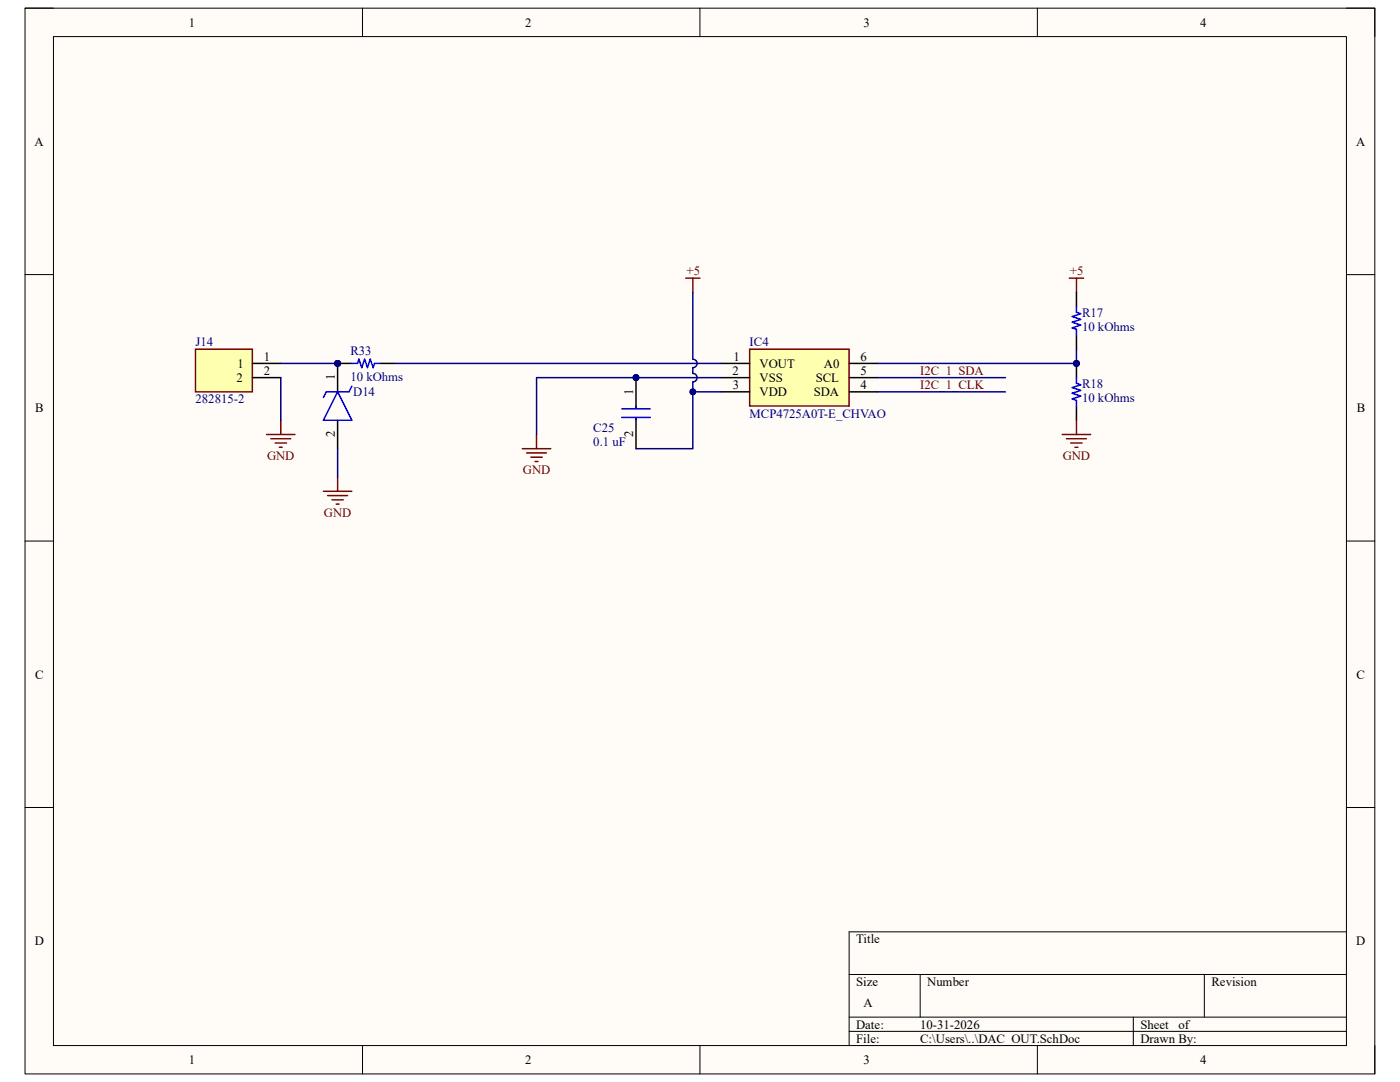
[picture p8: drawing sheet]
<svg xmlns="http://www.w3.org/2000/svg" width="279mm" height="216mm" viewBox="0 0 279 216" stroke-linecap="round" stroke-linejoin="round" font-family="sans-serif">
<path d="M5 1.6h269.4v212.7h-269.4z" fill-rule="evenodd" fill="#fffcf8"/>
<path d="M5 1.6h269.4v212.7h-269.4z" fill="none" stroke="#000" stroke-width=".2"/>
<path d="M10.7 7.3h258v201.3h-258z" fill-rule="evenodd" fill="#fffcf8"/>
<g fill="none" stroke="#000" stroke-width=".2">
<path d="M5 1.6h5.7M10.7 7.3h258v201.3h-258zM72.3 1.6v5.7M139.7 1.6v5.7M207 1.6v5.7M268.7 1.6h5.7v5.7M5 54.8h5.7M268.7 54.8h5.7M5 108h5.7M268.7 108h5.7M5 161.1h5.7M268.7 161.1h5.7"/>
<path d="M169.5 194.4h99.2M183.6 194.4v8.6M240.3 194.4v8.6M268.7 185.9h-99.2v22.7M72.3 208.6v5.7M139.7 208.6v5.7M169.5 203h99.2M169.5 205.8h99.2M207 208.6v5.7M226.2 203v5.6M274.4 208.6v5.7"/>
</g>
<path d="M39 69.7h11.4v8.5h-11.4z" fill-rule="evenodd" fill="#ffffb0"/>
<path d="M39 69.7h11.4v8.5h-11.4zM53.2 86.7h5.7M54 87.5h4M54.9 88.4h2.3M55.8 89.2h.5M56 83.9v2.8" fill="none" stroke="#800000" stroke-width=".3"/>
<path d="M50.4 72.5h5.6M50.4 75.4h5.6" fill="none" stroke="#000" stroke-width=".3"/>
<circle cx="67.4" cy="72.5" r=".57" fill="#000080"/>
<circle cx="67.4" cy="72.5" r=".57" fill="none" stroke="#000080" stroke-width=".2"/>
<path d="M67.4 72.5v5.7" fill="none" stroke="#000" stroke-width=".3"/>
<circle cx="67.4" cy="72.5" r=".57" fill="#000080"/>
<circle cx="67.4" cy="72.5" r=".57" fill="none" stroke="#000080" stroke-width=".2"/>
<path d="M67.4 83.9v5.6" fill="none" stroke="#000" stroke-width=".3"/>
<path d="M67.4 78.2l2.8 5.7h-5.7zM70.2 77.1l-.6 1.1h-4.5l-.6 1.1" fill="none" stroke="#00f" stroke-width=".3"/>
<path d="M64.5 98h5.7M65.4 98.9h4M66.2 99.7h2.3M67.4 95.2v2.8M67.1 100.6h.6" fill="none" stroke="#800000" stroke-width=".3"/>
<circle cx="67.4" cy="72.5" r=".57" fill="#000080"/>
<circle cx="67.4" cy="72.5" r=".57" fill="none" stroke="#000080" stroke-width=".2"/>
<path d="M67.4 72.5h2.8" fill="none" stroke="#000" stroke-width=".3"/>
<circle cx="67.4" cy="72.5" r=".57" fill="#000080"/>
<circle cx="67.4" cy="72.5" r=".57" fill="none" stroke="#000080" stroke-width=".2"/>
<path d="M75.9 72.5h2.8" fill="none" stroke="#000" stroke-width=".3"/>
<path d="M70.2 72.5h1.1l.3-.8 .6 1.7 .6-1.7 .5 1.7 .6-1.7 .6 1.7 .3-.9h1.1" fill="none" stroke="#00f" stroke-width=".3"/>
<path d="M149.6 69.7h19.9v11.3h-19.9z" fill-rule="evenodd" fill="#ffffb0"/>
<path d="M149.6 69.7h19.9v11.3h-19.9z" fill="none" stroke="#800000" stroke-width=".3"/>
<path d="M143.9 72.5h5.7M143.9 75.4h5.7M143.9 78.2h5.7M169.5 72.5h5.6M169.5 75.4h5.6M169.5 78.2h5.6" fill="none" stroke="#000" stroke-width=".3"/>
<circle cx="126.9" cy="75.4" r=".57" fill="#000080"/>
<circle cx="126.9" cy="75.4" r=".57" fill="none" stroke="#000080" stroke-width=".2"/>
<path d="M126.9 75.4v5.6" fill="none" stroke="#000" stroke-width=".3"/>
<circle cx="126.9" cy="75.4" r=".57" fill="#000080"/>
<circle cx="126.9" cy="75.4" r=".57" fill="none" stroke="#000080" stroke-width=".2"/>
<path d="M126.9 83.9v5.6" fill="none" stroke="#000" stroke-width=".3"/>
<path d="M124.1 81.6h5.7M124.1 83.3h5.7M126.9 81v.6M126.9 83.3v.6" fill="none" stroke="#00f" stroke-width=".3"/>
<path d="M104.2 89.5h5.7M105.1 90.4h4M105.9 91.2h2.3M106.8 92.1h.6M107.1 86.7v2.8" fill="none" stroke="#800000" stroke-width=".3"/>
<circle cx="214.8" cy="72.5" r=".57" fill="#000080"/>
<circle cx="214.8" cy="72.5" r=".57" fill="none" stroke="#000080" stroke-width=".2"/>
<path d="M214.8 72.5v2.9M214.8 81v2.9" fill="none" stroke="#000" stroke-width=".3"/>
<circle cx="214.8" cy="72.5" r=".57" fill="#000080"/>
<circle cx="214.8" cy="72.5" r=".57" fill="none" stroke="#000080" stroke-width=".2"/>
<path d="M214.8 61.2v1.1l.9 .3-1.7 .6 1.7 .5-1.7 .6 1.7 .6-1.7 .5 .8 .3v1.1M214.8 75.4v1.1l.9 .3-1.7 .5 1.7 .6-1.7 .6 1.7 .5-1.7 .6 .8 .3v1.1" fill="none" stroke="#00f" stroke-width=".3"/>
<path d="M136.8 55.5h2.9M138.3 55.5v2.8M213.4 55.5h2.8M214.8 55.5v2.8M212 86.7h5.7M212.8 87.5h4M213.7 88.4h2.3M214.5 89.2h.6M214.8 83.9v2.8" fill="none" stroke="#800000" stroke-width=".3"/>
<path d="M214.8 58.3v2.9M214.8 66.8v2.9" fill="none" stroke="#000" stroke-width=".3"/>
<path d="M56 72.5h11.4" fill="none" stroke="#000080" stroke-width=".3"/>
<circle cx="67.4" cy="72.5" r=".57" fill="#000080"/>
<circle cx="67.4" cy="72.5" r=".57" fill="none" stroke="#000080" stroke-width=".2"/>
<path d="M56 75.4v8.5M126.9 75.4h17M67.4 89.5v5.7" fill="none" stroke="#000080" stroke-width=".3"/>
<circle cx="126.9" cy="75.4" r=".57" fill="#000080"/>
<circle cx="126.9" cy="75.4" r=".57" fill="none" stroke="#000080" stroke-width=".2"/>
<path d="M143.9 78.2h-5.6v11.3h-11.4" fill="none" stroke="#000080" stroke-width=".3"/>
<circle cx="138.3" cy="78.2" r=".57" fill="#000080"/>
<circle cx="138.3" cy="78.2" r=".57" fill="none" stroke="#000080" stroke-width=".2"/>
<path d="M126.9 75.4h-19.8v11.3" fill="none" stroke="#000080" stroke-width=".3"/>
<circle cx="126.9" cy="75.4" r=".57" fill="#000080"/>
<circle cx="126.9" cy="75.4" r=".57" fill="none" stroke="#000080" stroke-width=".2"/>
<path d="M138.3 58.3v13.4a.85 .85 0 0 1 .8 .8 .85 .85 0 0 1-.8 .9v1.1a.85 .85 0 0 1 .8 .9 .85 .85 0 0 1-.8 .8v2M78.7 72.5h65.2" fill="none" stroke="#000080" stroke-width=".3"/>
<circle cx="138.3" cy="78.2" r=".57" fill="#000080"/>
<circle cx="138.3" cy="78.2" r=".57" fill="none" stroke="#000080" stroke-width=".2"/>
<path d="M175.1 72.5h39.7" fill="none" stroke="#000080" stroke-width=".3"/>
<circle cx="214.8" cy="72.5" r=".57" fill="#000080"/>
<circle cx="214.8" cy="72.5" r=".57" fill="none" stroke="#000080" stroke-width=".2"/>
<path d="M214.8 69.7v2.8" fill="none" stroke="#000080" stroke-width=".3"/>
<circle cx="214.8" cy="72.5" r=".57" fill="#000080"/>
<circle cx="214.8" cy="72.5" r=".57" fill="none" stroke="#000080" stroke-width=".2"/>
<path d="M175.1 78.2h25.5M175.1 75.4h25.5" fill="none" stroke="#000080" stroke-width=".3"/>
<g font-size="2.5">
<text x="37.7" y="5.3">1</text>
<text x="104.8" y="5.3">2</text>
<text x="172.3" y="5.3">3</text>
<text x="239.5" y="5.3">4</text>
<text x="6.9" y="29.1">A</text>
<text x="270.6" y="29.1">A</text>
<text x="52.6" y="72">1</text>
<text x="146.4" y="72">1</text>
<text x="171.7" y="72">6</text>
<text x="47.2" y="76.2">2</text>
<text x="47.4" y="73.4">1</text>
<text x="52.6" y="74.8">2</text>
<text x="66.8" y="75.9" transform="rotate(-90 66.8 75.9)">1</text>
<text x="146.2" y="74.8">2</text>
<text x="146.3" y="77.6">3</text>
<text x="151.6" y="73.4">VOUT</text>
<text x="151.6" y="76.2">VSS</text>
<text x="162.8" y="76.2">SCL</text>
<text x="164.4" y="73.4">A0</text>
<text x="171.7" y="74.8">5</text>
<text x="171.7" y="77.6">4</text>
<text x="7" y="82.3">B</text>
<text x="126.4" y="78.7" transform="rotate(-90 126.4 78.7)">1</text>
<text x="151.6" y="79">VDD</text>
<text x="162.4" y="79">SDA</text>
<text x="270.8" y="82.3">B</text>
<text x="66.8" y="87.3" transform="rotate(-90 66.8 87.3)">2</text>
<text x="126.4" y="87.3" transform="rotate(-90 126.4 87.3)">2</text>
<text x="7" y="135.4">C</text>
<text x="270.7" y="135.4">C</text>
<text x="6.9" y="188.6">D</text>
<text x="170.9" y="188.2">Title</text>
<text x="270.7" y="188.6">D</text>
<text x="170.9" y="196.7">Size</text>
<text x="185" y="196.7">Number</text>
<text x="241.8" y="196.7">Revision</text>
<text x="172.3" y="201">A</text>
<text x="170.9" y="205.2">Date:</text>
<text x="170.9" y="208.1">File:</text>
<text x="183.6" y="205.2">10-31-2026</text>
<text x="183.7" y="208.1">C:\Users\..\DAC_OUT.SchDoc</text>
<text x="227.6" y="205.2">Sheet</text>
<text x="227.6" y="208.1">Drawn By:</text>
<text x="235.2" y="205.2">of</text>
<text x="37.7" y="212.3">1</text>
<text x="104.8" y="212.3">2</text>
<text x="172.3" y="212.3">3</text>
<text x="239.5" y="212.3">4</text>
</g>
<g font-size="2.5" fill="#800000">
<text x="137" y="54.9">+5</text>
<text x="213.5" y="54.9">+5</text>
<text x="183.6" y="77.6">I2C_1_CLK</text>
<text x="183.6" y="74.8">I2C_1_SDA</text>
<text x="53.3" y="91.8">GND</text>
<text x="104.4" y="94.7">GND</text>
<text x="212.1" y="91.8">GND</text>
<text x="64.6" y="103.2">GND</text>
</g>
<g font-size="2.5" fill="#000080">
<text x="215.9" y="66">10 kOhms</text>
<text x="215.9" y="63.2">R17</text>
<text x="39" y="69.1">J14</text>
<text x="69.9" y="70.8">R33</text>
<text x="149.6" y="69.1">IC4</text>
<text x="69.9" y="75.9">10 kOhms</text>
<text x="215.9" y="77.3">R18</text>
<text x="39" y="80.5">282815-2</text>
<text x="70.5" y="79">D14</text>
<text x="149.6" y="83.3">MCP4725A0T-E_CHVAO</text>
<text x="215.9" y="80.2">10 kOhms</text>
<text x="118.4" y="86.1">C25</text>
<text x="118.4" y="89">0.1 uF</text>
</g>
</svg>
